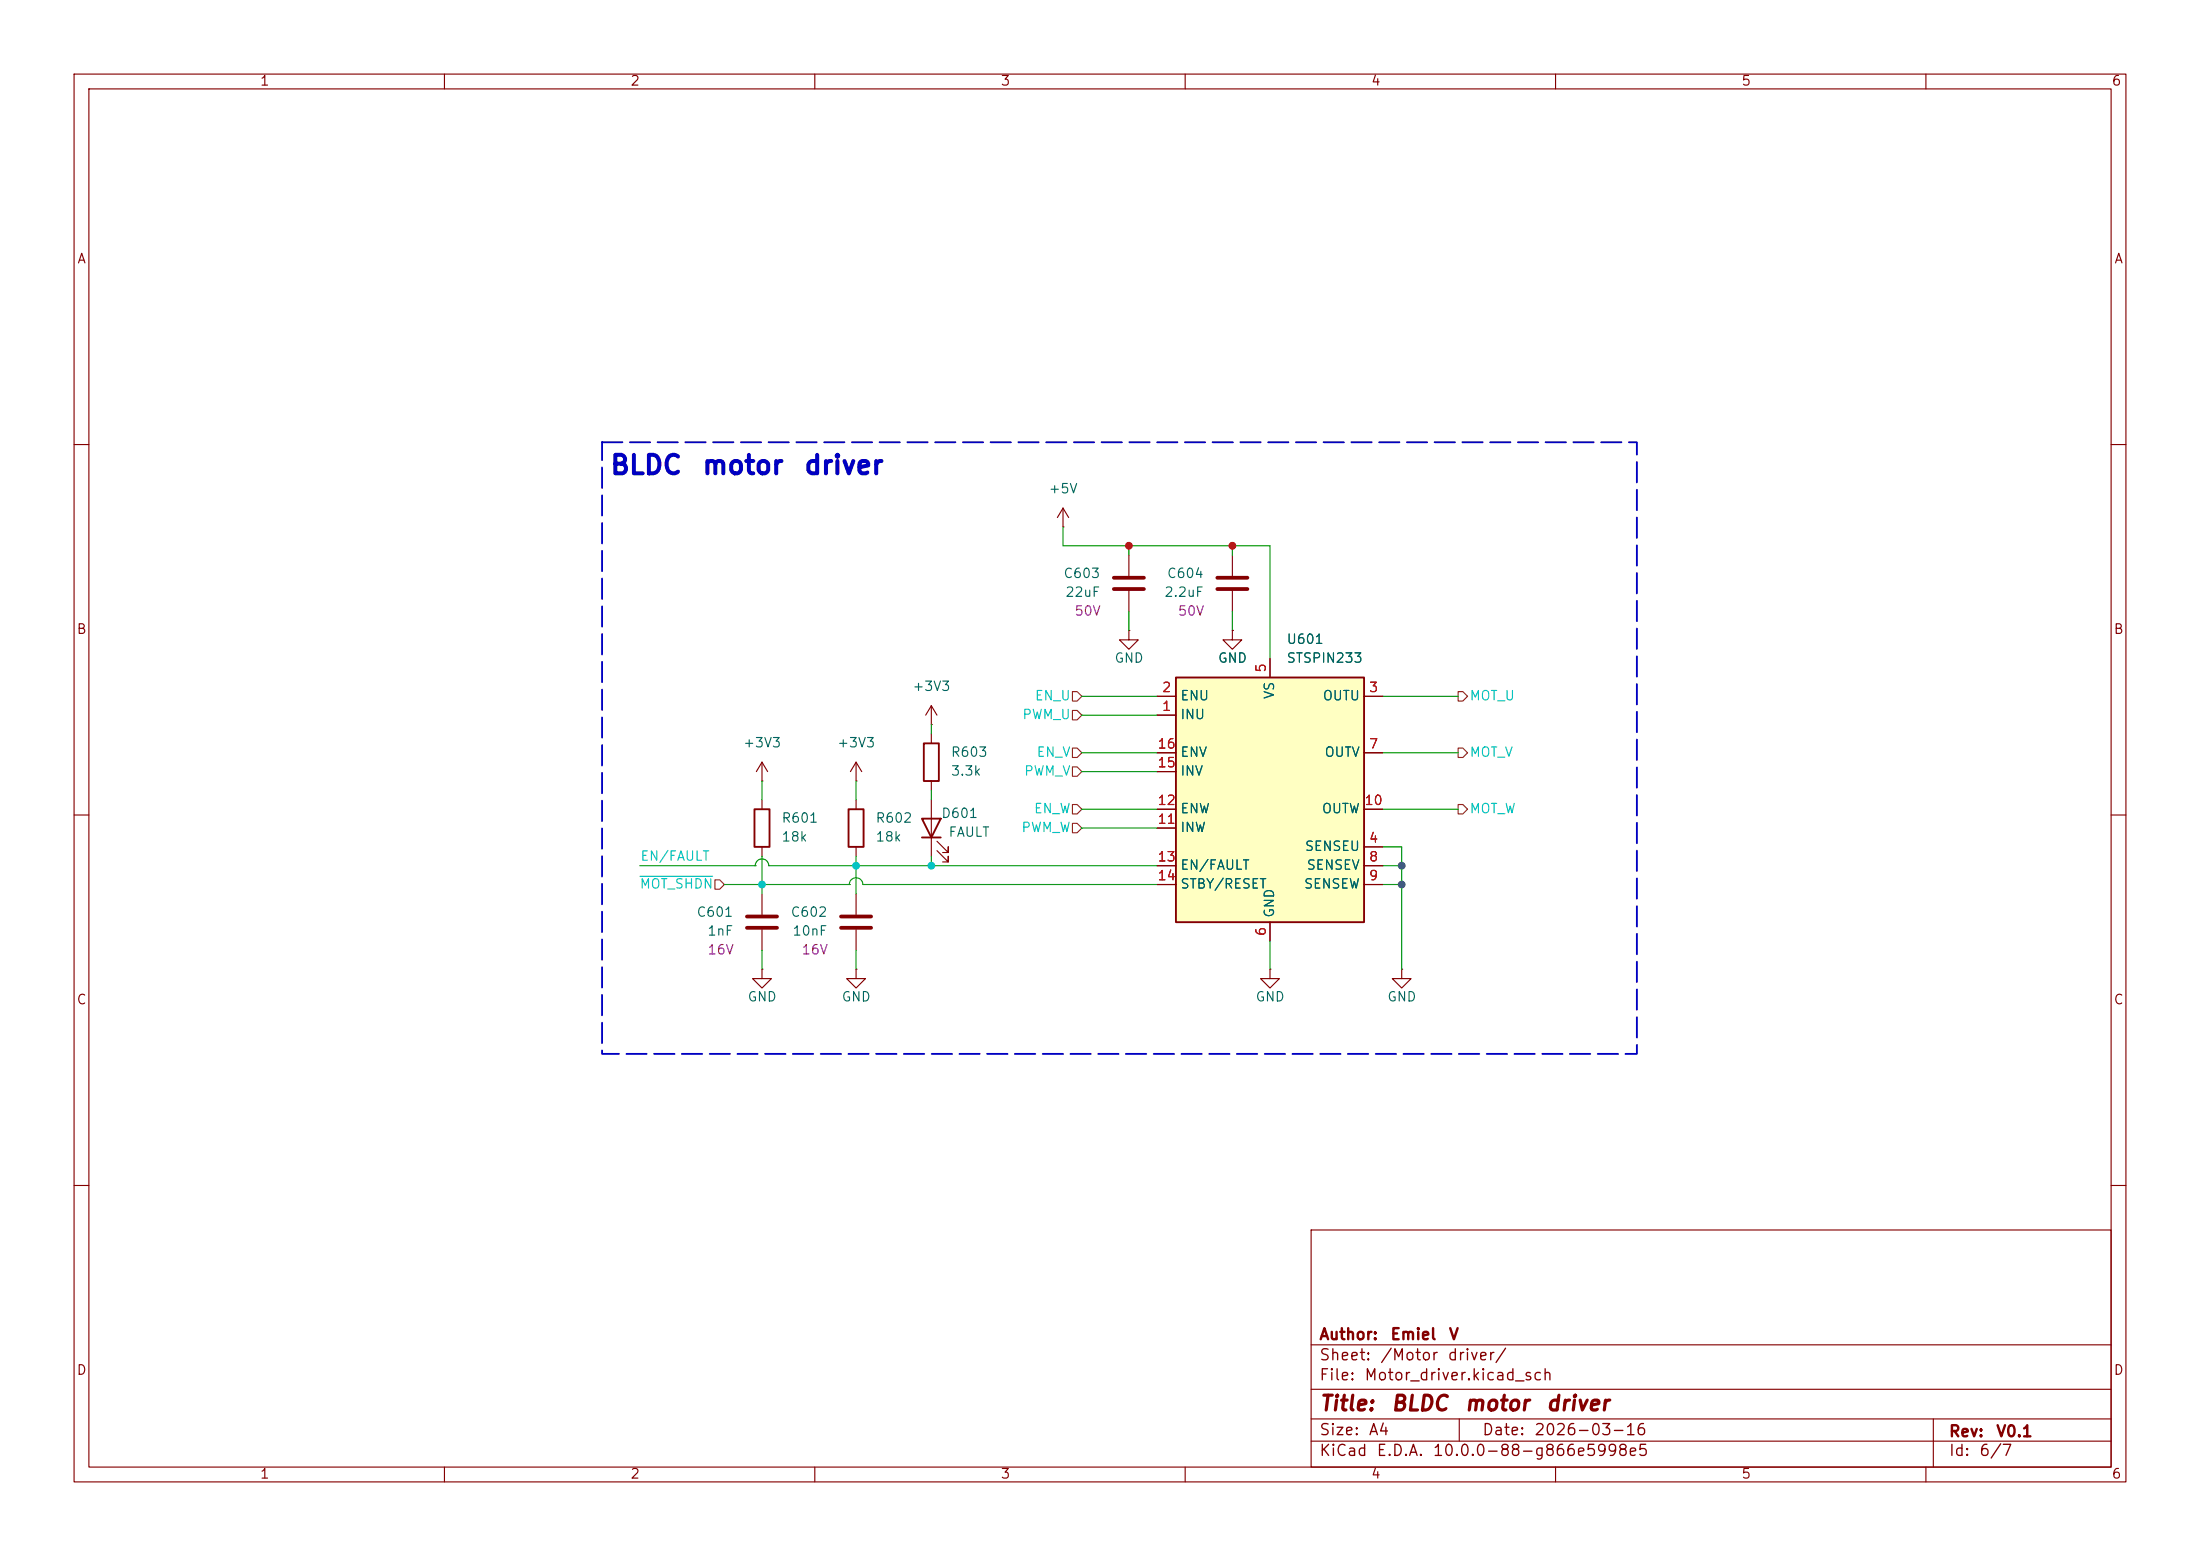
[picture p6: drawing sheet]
<svg xmlns="http://www.w3.org/2000/svg" width="297mm" height="210mm" viewBox="0 0 297 210" stroke-linecap="round" stroke-linejoin="round" font-family="sans-serif">
<g fill="none" stroke="#840000" stroke-width=".15">
<path d="M10 10h277v190h-277zM12 12h273v186h-273zM60 10v2M110 10v2M160 10v2M210 10v2M260 10v2M10 60h2M166.4 74.9v2.8M166.4 79.8v2.8M285 60h2M166.4 85.1v1.3h-1.3l1.3 1.2 1.2-1.2h-1.2"/>
<path d="M166.4 85.1h.1M10 110h2M115.6 105.4h.1M115.6 102.9l-.8 1.2M115.6 102.9l.7 1.2M115.6 102.9v2.5M285 110h2M10 160h2M177 166h108v32h-108zM285 160h2M60 198v2M110 198v2"/>
<path d="M160 198v2M177 194.5h108M177 191.5h108M177 187.5h108M177 181.5h108M197 191.5v3M210 198v2M260 198v2M261 191.5v6.5"/>
</g>
<path d="M164.3 78h4.1M164.3 79.5h4.1" fill="none" stroke="#840000" stroke-width=".51"/>
<path d="M158.7 91.4h25.4v33.1h-25.4z" fill="#ffffc2"/>
<path d="M158.7 91.4h25.4v33.1h-25.4zM101.9 109.2h2v5.1h-2zM114.6 109.2h2v5.1h-2zM124.5 110.5h2.5l-1.3 2.5zM124.5 113h2.5M124.7 100.3h2v5.1h-2z" fill="none" stroke="#840000" stroke-width=".25"/>
<g fill="none" stroke="#840000" stroke-width=".15">
<path d="M143.5 71.1h.1M143.5 68.6l-.8 1.3M143.5 68.6l.8 1.3M143.5 68.6v2.5M152.4 74.9v2.8M152.4 79.8v2.8M125.7 97.8h.1M125.7 95.3v2.5M125.7 99.1v1.2M125.7 95.3l-.7 1.2M125.7 95.3l.8 1.2M152.4 85.1v1.3h-1.3l1.3 1.2 1.3-1.2h-1.3"/>
<path d="M152.4 85.1h.1M156.2 96.5h2.5M156.2 94h2.5M166.4 85.1h.1M171.4 88.9v2.5M184.1 94h2.6M102.9 105.4h.1M102.9 102.9v2.5M102.9 108v1.2M102.9 114.3v1.3M102.9 102.9l-.8 1.2M102.9 102.9l.7 1.2"/>
<path d="M115.6 108v1.2M115.6 114.3v1.3M125.7 105.4v1.3M125.7 108v7.6M126.5 114.8l1.5 1.5v-.7v.7h-.7M126.5 113.5l1.5 1.6v-.8v.8h-.7M156.2 101.6h2.5M156.2 116.8h2.5M156.2 119.4h2.5M156.2 109.2h2.5M156.2 111.8h2.5M156.2 104.1h2.5"/>
<path d="M184.1 114.3h2.6M184.1 101.6h2.6M184.1 116.8h2.6M184.1 119.4h2.6M184.1 109.2h2.6M102.9 130.8v1.3h-1.3l1.3 1.3 1.2-1.3h-1.2M102.9 130.8h.1M102.9 120.7v2.7M102.9 125.5v2.8M115.6 130.8v1.3h-1.3l1.3 1.3 1.2-1.3h-1.2M115.6 130.8h.1M115.6 120.7v2.7"/>
<path d="M115.6 125.5v2.8M171.4 130.8v1.3h-1.2l1.2 1.3 1.3-1.3h-1.3M171.4 130.8h.1M171.4 124.5v2.5M189.2 130.8v1.3h-1.2l1.2 1.3 1.3-1.3h-1.3M189.2 130.8h.1"/>
</g>
<path d="M150.4 78h4M150.4 79.5h4M100.8 123.7h4.1M100.8 125.2h4.1M113.5 123.7h4.1M113.5 125.2h4.1" fill="none" stroke="#840000" stroke-width=".51"/>
<path d="M86.4 118.3h9.8" fill="none" stroke="#00c2c2" stroke-width=".15"/>
<path d="M144.8 95.9h.6l.6 .6-.6 .7h-.6zM144.8 93.3h.6l.6 .7-.6 .6h-.6zM196.8 93.3h.7l.6 .7-.6 .6h-.7zM96.5 118.7h.7l.6 .7-.6 .6h-.7zM144.8 103.5h.6l.6 .6-.6 .7h-.6zM144.8 108.6h.6l.6 .6-.6 .7h-.6zM144.8 101h.6l.6 .6-.6 .6h-.6zM144.8 111.1h.6l.6 .7-.6 .6h-.6zM196.8 101h.7l.6 .6-.6 .6h-.7zM196.8 108.6h.7l.6 .6-.6 .7h-.7z" fill="none" stroke="#725600" stroke-width=".15"/>
<g fill="none" stroke="#009600" stroke-width=".15">
<path d="M143.5 71.1v2.6h27.9v15.2M152.4 73.7v1.2M166.4 73.7v1.2M125.7 97.8v1.3M146 96.5h10.2M146 94h10.2M152.4 82.6v2.5M166.4 82.6v2.5M186.7 94h10.1M86.4 116.8h15.6M97.8 119.4h16.9M102 116.8h.1"/>
<path d="M102 116.8a.91 .91 0 0 1 .9-.9 .91 .91 0 0 1 .9 .9h52.4M102.9 105.4v2.6M102.9 115.6v5.1M114.7 119.4h.1M114.7 119.4a.91 .91 0 0 1 .9-.9 .91 .91 0 0 1 .9 .9h39.7M115.6 105.4v2.6M115.6 115.6v5.1M125.7 106.7v1.3M125.7 115.6v1.2M146 109.2h10.2M146 104.1h10.2M146 101.6h10.2"/>
<path d="M146 111.8h10.2M186.7 114.3h2.5v16.5M186.7 109.2h10.1M186.7 116.8h2.5M186.7 119.4h2.5M186.7 101.6h10.1M102.9 128.3v2.5M115.6 128.3v2.5M171.4 127v3.8"/>
</g>
<path d="M81.3 59.7h139.7v82.5h-139.7z" fill="none" stroke="#0000c2" stroke-width=".25" stroke-dasharray="2.7 1"/>
<g fill="#f00" stroke="#f00" stroke-width=".14">
<circle cx="152.4" cy="73.7" r=".46"/>
<circle cx="166.4" cy="73.7" r=".46"/>
</g>
<g fill="#484848" stroke="#484848" stroke-width=".14">
<circle cx="189.2" cy="119.4" r=".46"/>
<circle cx="189.2" cy="116.8" r=".46"/>
</g>
<g fill="#00c2c2" stroke="#00c2c2" stroke-width=".14">
<circle cx="102.9" cy="119.4" r=".46"/>
<circle cx="125.7" cy="116.8" r=".46"/>
<circle cx="115.6" cy="116.8" r=".46"/>
</g>
<g font-size="2.5" fill="#0000c2">
<text x="82.2" y="64.6">BLDC</text>
<text x="94.7" y="64.6">motor</text>
<text x="108.4" y="64.6">driver</text>
</g>
<g font-size="2" fill="#840000">
<text x="178" y="190.9">Title:</text>
<text x="187.7" y="190.9">BLDC</text>
<text x="197.6" y="190.9">motor</text>
<text x="208.6" y="190.9">driver</text>
</g>
<g font-size="1.5" fill="#840000">
<text x="178" y="184">Sheet:</text>
<text x="178" y="181.2">Author:</text>
<text x="186.2" y="184">/Motor</text>
<text x="187.6" y="181.2">Emiel</text>
<text x="195.3" y="184">driver/</text>
<text x="195.5" y="181.2">V</text>
<text x="178" y="186.7">File:</text>
<text x="184.1" y="186.7">Motor_driver.kicad_sch</text>
<text x="178" y="196.9">KiCad</text>
<text x="178" y="194.1">Size:</text>
<text x="184.7" y="194.1">A4</text>
<text x="185.7" y="196.9">E.D.A.</text>
<text x="193.3" y="196.9">10.0.0-88-g866e5998e5</text>
<text x="200" y="194.1">Date:</text>
<text x="207" y="194.1">2026-03-16</text>
<text x="263" y="194.3">Rev:</text>
<text x="263" y="196.9">Id:</text>
<text x="267.1" y="196.9">6/7</text>
<text x="269.4" y="194.3">V0.1</text>
</g>
<g font-size="1.3" fill="#840000">
<text x="35" y="11.9">1</text>
<text x="85" y="11.9">2</text>
<text x="135" y="11.9">3</text>
<text x="185" y="11.9">4</text>
<text x="235" y="11.9">5</text>
<text x="285" y="11.9">6</text>
<text x="10.3" y="35.9">A</text>
<text x="285.3" y="35.9">A</text>
<text x="10.3" y="85.9">B</text>
<text x="285.3" y="85.9">B</text>
<text x="10.3" y="135.9">C</text>
<text x="285.3" y="135.9">C</text>
<text x="10.3" y="185.9">D</text>
<text x="285.3" y="185.9">D</text>
<text x="35" y="199.9">1</text>
<text x="85" y="199.9">2</text>
<text x="135" y="199.9">3</text>
<text x="185" y="199.9">4</text>
<text x="235" y="199.9">5</text>
<text x="285" y="199.9">6</text>
</g>
<g font-size="1.3" fill="#006464">
<text x="141.5" y="66.9">+5V</text>
<text x="143.5" y="78.3">C603</text>
<text x="143.7" y="80.9">22uF</text>
<text x="157.1" y="80.9">2.2uF</text>
<text x="157.4" y="78.3">C604</text>
<text x="150.4" y="89.8">GND</text>
<text x="164.3" y="89.8">GND</text>
<text x="173.6" y="87.2">U601</text>
<text x="173.6" y="89.8">STSPIN233</text>
<text x="123.1" y="93.6">+3V3</text>
<text x="159.3" y="94.8">ENU</text>
<text x="172.3" y="94.4" transform="rotate(-90 172.3 94.4)">VS</text>
<text x="178.5" y="94.8">OUTU</text>
<text x="100.2" y="101.2">+3V3</text>
<text x="112.9" y="101.2">+3V3</text>
<text x="159.3" y="97.4">INU</text>
<text x="128.3" y="102.5">R603</text>
<text x="128.3" y="105">3.3k</text>
<text x="159.3" y="105">INV</text>
<text x="159.3" y="102.5">ENV</text>
<text x="178.7" y="102.5">OUTV</text>
<text x="105.4" y="111.4">R601</text>
<text x="105.4" y="113.9">18k</text>
<text x="118.1" y="111.4">R602</text>
<text x="118.1" y="113.9">18k</text>
<text x="127" y="110.7">D601</text>
<text x="128" y="113.3">FAULT</text>
<text x="159.3" y="112.6">INW</text>
<text x="159.3" y="110.1">ENW</text>
<text x="178.4" y="110.1">OUTW</text>
<text x="159.3" y="117.7">EN/FAULT</text>
<text x="176.1" y="115.2">SENSEU</text>
<text x="176.3" y="117.7">SENSEV</text>
<text x="93.9" y="124.1">C601</text>
<text x="106.6" y="124.1">C602</text>
<text x="159.3" y="120.2">STBY/RESET</text>
<text x="172.3" y="124" transform="rotate(-90 172.3 124)">GND</text>
<text x="175.9" y="120.2">SENSEW</text>
<text x="95.4" y="126.6">1nF</text>
<text x="106.9" y="126.6">10nF</text>
<text x="100.8" y="135.5">GND</text>
<text x="113.5" y="135.5">GND</text>
<text x="169.4" y="135.5">GND</text>
<text x="187.2" y="135.5">GND</text>
</g>
<g font-size="1.3" fill="#840084">
<text x="145" y="83.4">50V</text>
<text x="158.9" y="83.4">50V</text>
<text x="95.4" y="129.1">16V</text>
<text x="108.1" y="129.1">16V</text>
</g>
<g font-size="1.3" fill="#00c2c2">
<text x="139.6" y="94.8">EN_U</text>
<text x="198.3" y="94.8">MOT_U</text>
<text x="137.9" y="97.4">PWM_U</text>
<text x="138.2" y="105">PWM_V</text>
<text x="139.9" y="102.5">EN_V</text>
<text x="198.3" y="102.5">MOT_V</text>
<text x="137.8" y="112.6">PWM_W</text>
<text x="139.5" y="110.1">EN_W</text>
<text x="198.3" y="110.1">MOT_W</text>
<text x="86.4" y="116.5">EN/FAULT</text>
<text x="86.3" y="120.2">MOT_SHDN</text>
</g>
<g font-size="1.3" fill="#a90000">
<text x="156.8" y="93.7">2</text>
<text x="171.2" y="90.9" transform="rotate(-90 171.2 90.9)">5</text>
<text x="184.7" y="93.7">3</text>
<text x="156.2" y="101.3">16</text>
<text x="156.8" y="96.3">1</text>
<text x="184.7" y="101.3">7</text>
<text x="156.2" y="103.9">15</text>
<text x="156.2" y="111.5">11</text>
<text x="156.2" y="109">12</text>
<text x="184.1" y="109">10</text>
<text x="156.2" y="116.6">13</text>
<text x="156.2" y="119.1">14</text>
<text x="184.7" y="114">4</text>
<text x="184.7" y="116.6">8</text>
<text x="184.7" y="119.1">9</text>
<text x="171.2" y="126.4" transform="rotate(-90 171.2 126.4)">6</text>
</g>
</svg>
